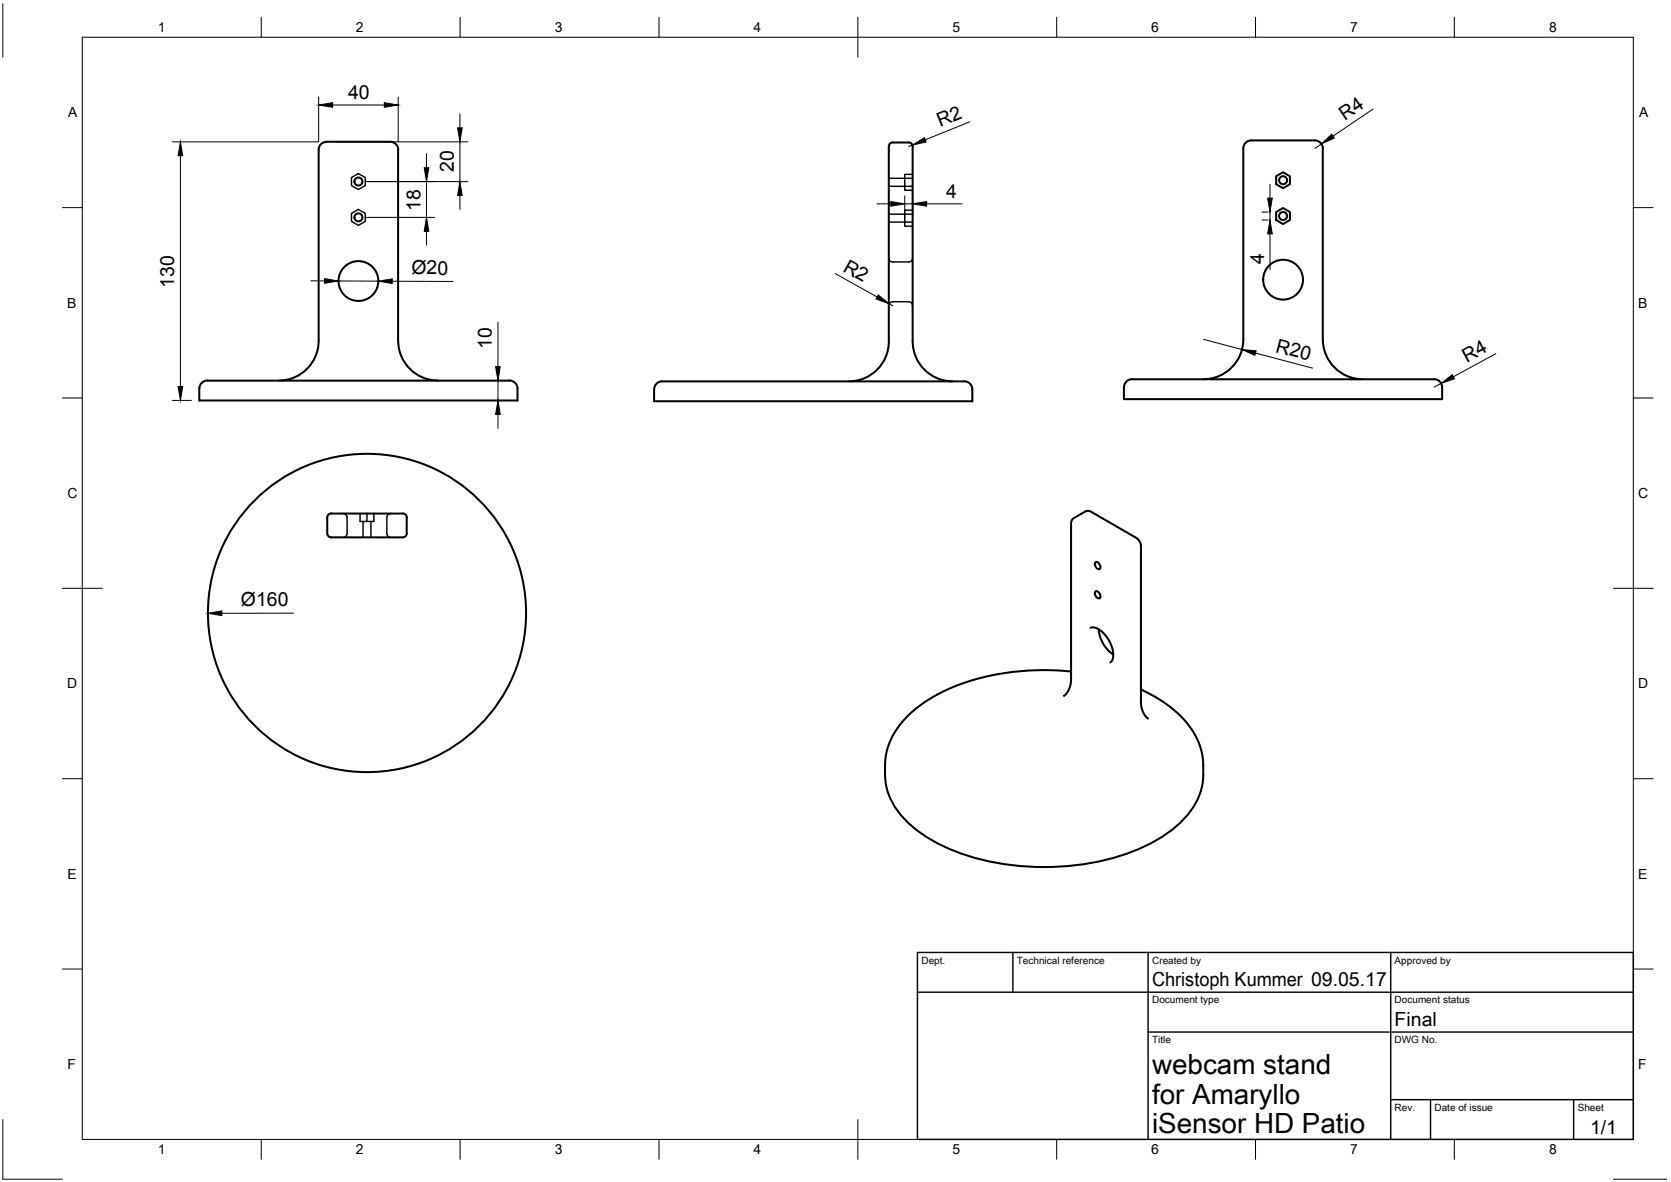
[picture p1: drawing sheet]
<svg xmlns="http://www.w3.org/2000/svg" width="420mm" height="297mm" viewBox="0 0 420 297" stroke-linecap="round" stroke-linejoin="round" font-family="sans-serif">
<!-- layer: Visible -->
<g fill="none" stroke="#000" stroke-width=".51">
<path d="M100.1 37.6v48M100.1 37.6a2 2 0 0 0-2-2h-16a2 2 0 0 0-2 2v48a10 10 0 0 1-10 10M223.5 36.8v49a10 10 0 0 1-10 10M224.5 35.8h4M224.5 35.8a1.01 1.01 0 0 0-1 1M228.5 35.8a1.01 1.01 0 0 1 1 1M229.5 36.8v49a10 10 0 0 0 10 10M330.6 35.3h-16a2 2 0 0 0-2 2v48a10 10 0 0 1-10 10M330.6 35.3a1.97 1.97 0 0 1 2 2v48a10 10 0 0 0 10 10M320.9 53.3l1.7-1 1.7 1v2l-1.7 1-1.7-1zM320.9 44.3l1.7-1 1.7 1v2l-1.7 1-1.7-1zM52.1 95.7h76"/>
<path d="M100.1 85.6a10 10 0 0 0 10 10M128.1 95.6a2 2 0 0 1 2 2v3h-80v-3a2.04 2.04 0 0 1 2-2M166.5 95.8h76M166.5 95.8a2 2 0 0 0-2 2M242.5 95.8a2 2 0 0 1 2 2v3h-80v-3M283.2 95.9a5 5 0 0 1 3.4-.6h73a3 3 0 0 1 2.7 1l.3 1v3h-80l.1-3.5zM82.6 129.3l.7-.2h17.2a1.69 1.69 0 0 1 1.7 .5l.1 4.4a1.44 1.44 0 0 1-1.8 1h-16.5a1.43 1.43 0 0 1-1.7-1v-4zM274.2 157.8l1-.1 1.2 .5 1.3 1.1 1.1 1.5 .8 1.8 .3 1.6-.1 1.4-.6 .9M275.5 148.6a1.16 1.16 0 0 1 1 1.7 1.16 1.16 0 0 1-1-1.7zM275.5 141.3a1.16 1.16 0 0 1 1 1.7 1.16 1.16 0 0 1-1-1.7zM276.3 158.2l.3 1.9 1 2 1 1.3 1.3 1.1M267.5 174.9l.6-.5 .7-1.2 .5-2.2v-39.5a1.51 1.51 0 0 1 .7-1.3l2.8-1.6a1.42 1.42 0 0 1 1.5 0l11.4 6.5 .7 .7 .4 1 .1 39.9 .5 2.2 .7 1.2 .6 .5"/>
<path d="M269.3 168.7l-5.8-.3-4.8 .1-4.2 .4-4.2 .6-4.9 1.2-4.3 1.4-3.9 1.6-3.9 2.2a21.5 21.5 0 0 0-10.6 14v.4a18.2 18.2 0 0 0 7.3 17.9 50 50 0 0 0 26.9 9.5 61.2 61.2 0 0 0 33-6 24.6 24.6 0 0 0 11.8-12.1 22 22 0 0 0 .8-8.3 20.2 20.2 0 0 0-9.6-14.6l-3.1-1.9-2.9-1.5"/>
<circle cx="90.1" cy="45.6" r="1.01"/>
<circle cx="90.1" cy="54.6" r="1.01"/>
<circle cx="322.6" cy="45.3" r="1.01"/>
<circle cx="322.6" cy="54.3" r="1.01"/>
<circle cx="90.1" cy="70.6" r="5"/>
<circle cx="322.6" cy="70.3" r="5"/>
<circle cx="92.3" cy="154" r="40"/>
</g>
<!-- layer: Hidden -->
<g fill="none" stroke="#000" stroke-width=".36">
<path d="M88.4 44.6l1.7-1 1.7 1v2l-1.7 1-1.7-1zM88.4 53.6l1.7-1 1.7 1v2l-1.7 1-1.7-1zM223.5 46.8h4v1h2M223.5 55.8h4v1h2M229.5 44.8h-2v2h2M229.5 43.8h-2v1h-4M229.5 53.8h-2v2h2M229.5 52.8h-2v1h-4M223.5 76.8a1 1 0 0 1 1-1h4a1 1 0 0 1 1 1M223.5 64.8a1 1 0 0 0 1 1h4a1 1 0 0 0 1-1M86.3 129.1a1.01 1.01 0 0 1 1 .9v4a1.01 1.01 0 0 1-1 1M90.5 129.1v1.9h1.8v-1.9"/>
<path d="M91.3 131v4M93.3 131v4M94 129.1v1.9h-1.7M98.3 129.1a1 1 0 0 0-1 .9v4a1 1 0 0 0 1 1"/>
</g>
<!-- layer: Border -->
<g fill="none" stroke="#000" stroke-width=".25">
<path d="M.7 1v13.4M20.7 9.4h390v276.9h-390zM65.7 4.4v5M115.7 4.4v5M165.7 4.4v5M215.7 4.4v10M265.7 4.4v5M315.7 4.4v5M365.7 4.4v5M15.7 52.2h5M410.7 52.2h5M15.7 100h5"/>
<path d="M410.7 100h5M15.7 147.8h10M405.7 147.8h10M15.7 195.7h5M410.7 195.7h5M15.7 243.5h5M410.7 243.5h5M.7 281.3v15h15M65.7 286.3v5M115.7 286.3v5M165.7 286.3v5M215.7 281.3v10"/>
<path d="M265.7 286.3v5M315.7 286.3v5M365.7 286.3v5M405.7 296.3h13.4"/>
</g>
<!-- layer: TitleBlock -->
<path d="M230.7 239.4h180v46.9h-180zM254.7 239.4v9.9M288.7 239.4v46.9M349.7 239.4v46.9M230.7 249.3h180M288.7 259.4h122M349.7 276.4h61M359.7 276.4v9.9M395.7 276.4v9.9" fill="none" stroke="#000" stroke-width=".36"/>
<!-- layer: Dimensions -->
<g fill="none" stroke="#000" stroke-width=".25">
<path d="M45.4 39.1v58M80.1 24.4v11.2h-36.7M83.6 26.4h13M84.1 35.6h33.5M100.1 24.4v11.2M107.2 38.6v3.5M115.6 28.6v3.5M115.6 35.6v10M229.4 36.4l-.9 .4M243.8 30.6l-11.2 4.5M332.3 36.2l-1.7 1.1M345.2 27.4l-10 6.8"/>
<path d="M92.1 45.6h25.5M92.1 54.6h17.1M107.2 45.6v9M107.2 58.1v3.5M115.6 49.1v3.5M220.5 51.2h3.5M227.5 49.2v5.6M227.5 51.2h2M229.5 49.2v5.6M233 51.2h8.9M317.3 53.3h1.6M317.3 55.3h1.6"/>
<path d="M319.3 46.3v3.5M319.3 53.3v2M319.3 58.8v8.9M78.1 70.6h3.5M85.1 70.6l10 .1M98.6 70.7h15.3M210 68.7l10.6 5.9M223.6 76.3l.9 .5M125.2 81v11.1M125.2 95.6v5M302.6 85.3l9.7 2.5M315.7 88.7l14.3 3.8"/>
<path d="M362.4 96.3l-1.8 1M376.1 88.9l-10.7 5.8M43.4 100.6h4.7M125.2 104.1v3.5M73.8 154.1h-18"/>
</g>
<g fill="#000" stroke="#000" stroke-width=".25">
<path d="M45.4 35.6l.5 3.5h-1.1zM80.1 26.4l3.5-.6v1.2zM96.6 25.8l3.5 .6-3.5 .6zM115 32.1h1.2l-.6 3.5zM229.4 36.4l3-1.8 .5 1.1zM332.3 36.2l2.5-2.5 .7 1zM106.7 42.1h1.1l-.6 3.5zM107.2 54.6l.6 3.5h-1.1zM115.6 45.6l.6 3.5h-1.2zM224 50.7l3.5 .5-3.5 .6zM229.5 51.2l3.5-.5v1.1zM318.7 49.8h1.2l-.6 3.5z"/>
<path d="M319.3 55.3l.6 3.5h-1.2zM81.6 70l3.5 .6-3.5 .6zM95.1 70.7l3.5-.6v1.1zM220.8 74.1l2.8 2.2-3.3-1.2zM44.8 97.1h1.1l-.5 3.5zM124.6 92.1h1.2l-.6 3.5zM312.3 87.8l3.5 .4-.3 1.1zM362.4 96.3l2.8-2.2 .5 1.1zM125.2 100.6l.6 3.5h-1.2zM52.3 154.1l3.5-.6v1.2z"/>
</g>
<g font-size="7">
<text x="289.7" y="269.9">webcam stand</text>
<text x="289.7" y="277.3">for Amaryllo</text>
<text x="289.7" y="284.8">iSensor HD Patio</text>
</g>
<g font-size="4.9">
<text x="87.5" y="24.8">40</text>
<text x="236.4" y="32" transform="rotate(-22 236.4 32)">R2</text>
<text x="338.2" y="30.4" transform="rotate(-34 338.2 30.4)">R4</text>
<text x="114.1" y="43.3" transform="rotate(-90 114.1 43.3)">20</text>
<text x="105.7" y="53" transform="rotate(-90 105.7 53)">18</text>
<text x="237.9" y="49.7">4</text>
<text x="103.4" y="69">Ø20</text>
<text x="211.7" y="68" transform="rotate(29 211.7 68)">R2</text>
<text x="317.8" y="66.3" transform="rotate(-90 317.8 66.3)">4</text>
<text x="43.8" y="72.4" transform="rotate(-90 43.8 72.4)">130</text>
<text x="123.7" y="87.7" transform="rotate(-90 123.7 87.7)">10</text>
<text x="320.5" y="88.4" transform="rotate(15 320.5 88.4)">R20</text>
<text x="368.8" y="91.1" transform="rotate(-29 368.8 91.1)">R4</text>
<text x="60.6" y="152.4">Ø160</text>
<text x="289.7" y="247.8">Christoph Kummer 09.05.17</text>
<text x="350.7" y="257.9">Final</text>
<text x="399.8" y="284.9">1/1</text>
</g>
<g font-size="3.5">
<text x="39.7" y="8.1">1</text>
<text x="89.5" y="8.1">2</text>
<text x="139.5" y="8.1">3</text>
<text x="189.4" y="8.1">4</text>
<text x="239.5" y="8.1">5</text>
<text x="289.4" y="8.1">6</text>
<text x="339.5" y="8.1">7</text>
<text x="389.5" y="8.1">8</text>
<text x="17.1" y="29.5">A</text>
<text x="412.1" y="29.5">A</text>
<text x="16.9" y="77.3">B</text>
<text x="411.9" y="77.3">B</text>
<text x="16.9" y="125.2">C</text>
<text x="411.9" y="125.2">C</text>
<text x="16.9" y="173">D</text>
<text x="411.9" y="173">D</text>
<text x="16.9" y="220.9">E</text>
<text x="411.9" y="220.9">E</text>
<text x="16.9" y="268.7">F</text>
<text x="411.9" y="268.7">F</text>
<text x="39.7" y="290.1">1</text>
<text x="89.5" y="290.1">2</text>
<text x="139.5" y="290.1">3</text>
<text x="189.4" y="290.1">4</text>
<text x="239.5" y="290.1">5</text>
<text x="289.4" y="290.1">6</text>
<text x="339.5" y="290.1">7</text>
<text x="389.5" y="290.1">8</text>
</g>
<g font-size="2.5">
<text x="231.7" y="242.1">Dept.</text>
<text x="255.7" y="242.1">Technical reference</text>
<text x="289.7" y="242.1">Created by</text>
<text x="350.7" y="242.1">Approved by</text>
<text x="289.7" y="252.1">Document type</text>
<text x="350.7" y="252.1">Document status</text>
<text x="289.7" y="262.1">Title</text>
<text x="350.7" y="262.1">DWG No.</text>
<text x="350.7" y="279.1">Rev.</text>
<text x="360.7" y="279.1">Date of issue</text>
<text x="396.7" y="279.1">Sheet</text>
</g>
</svg>
